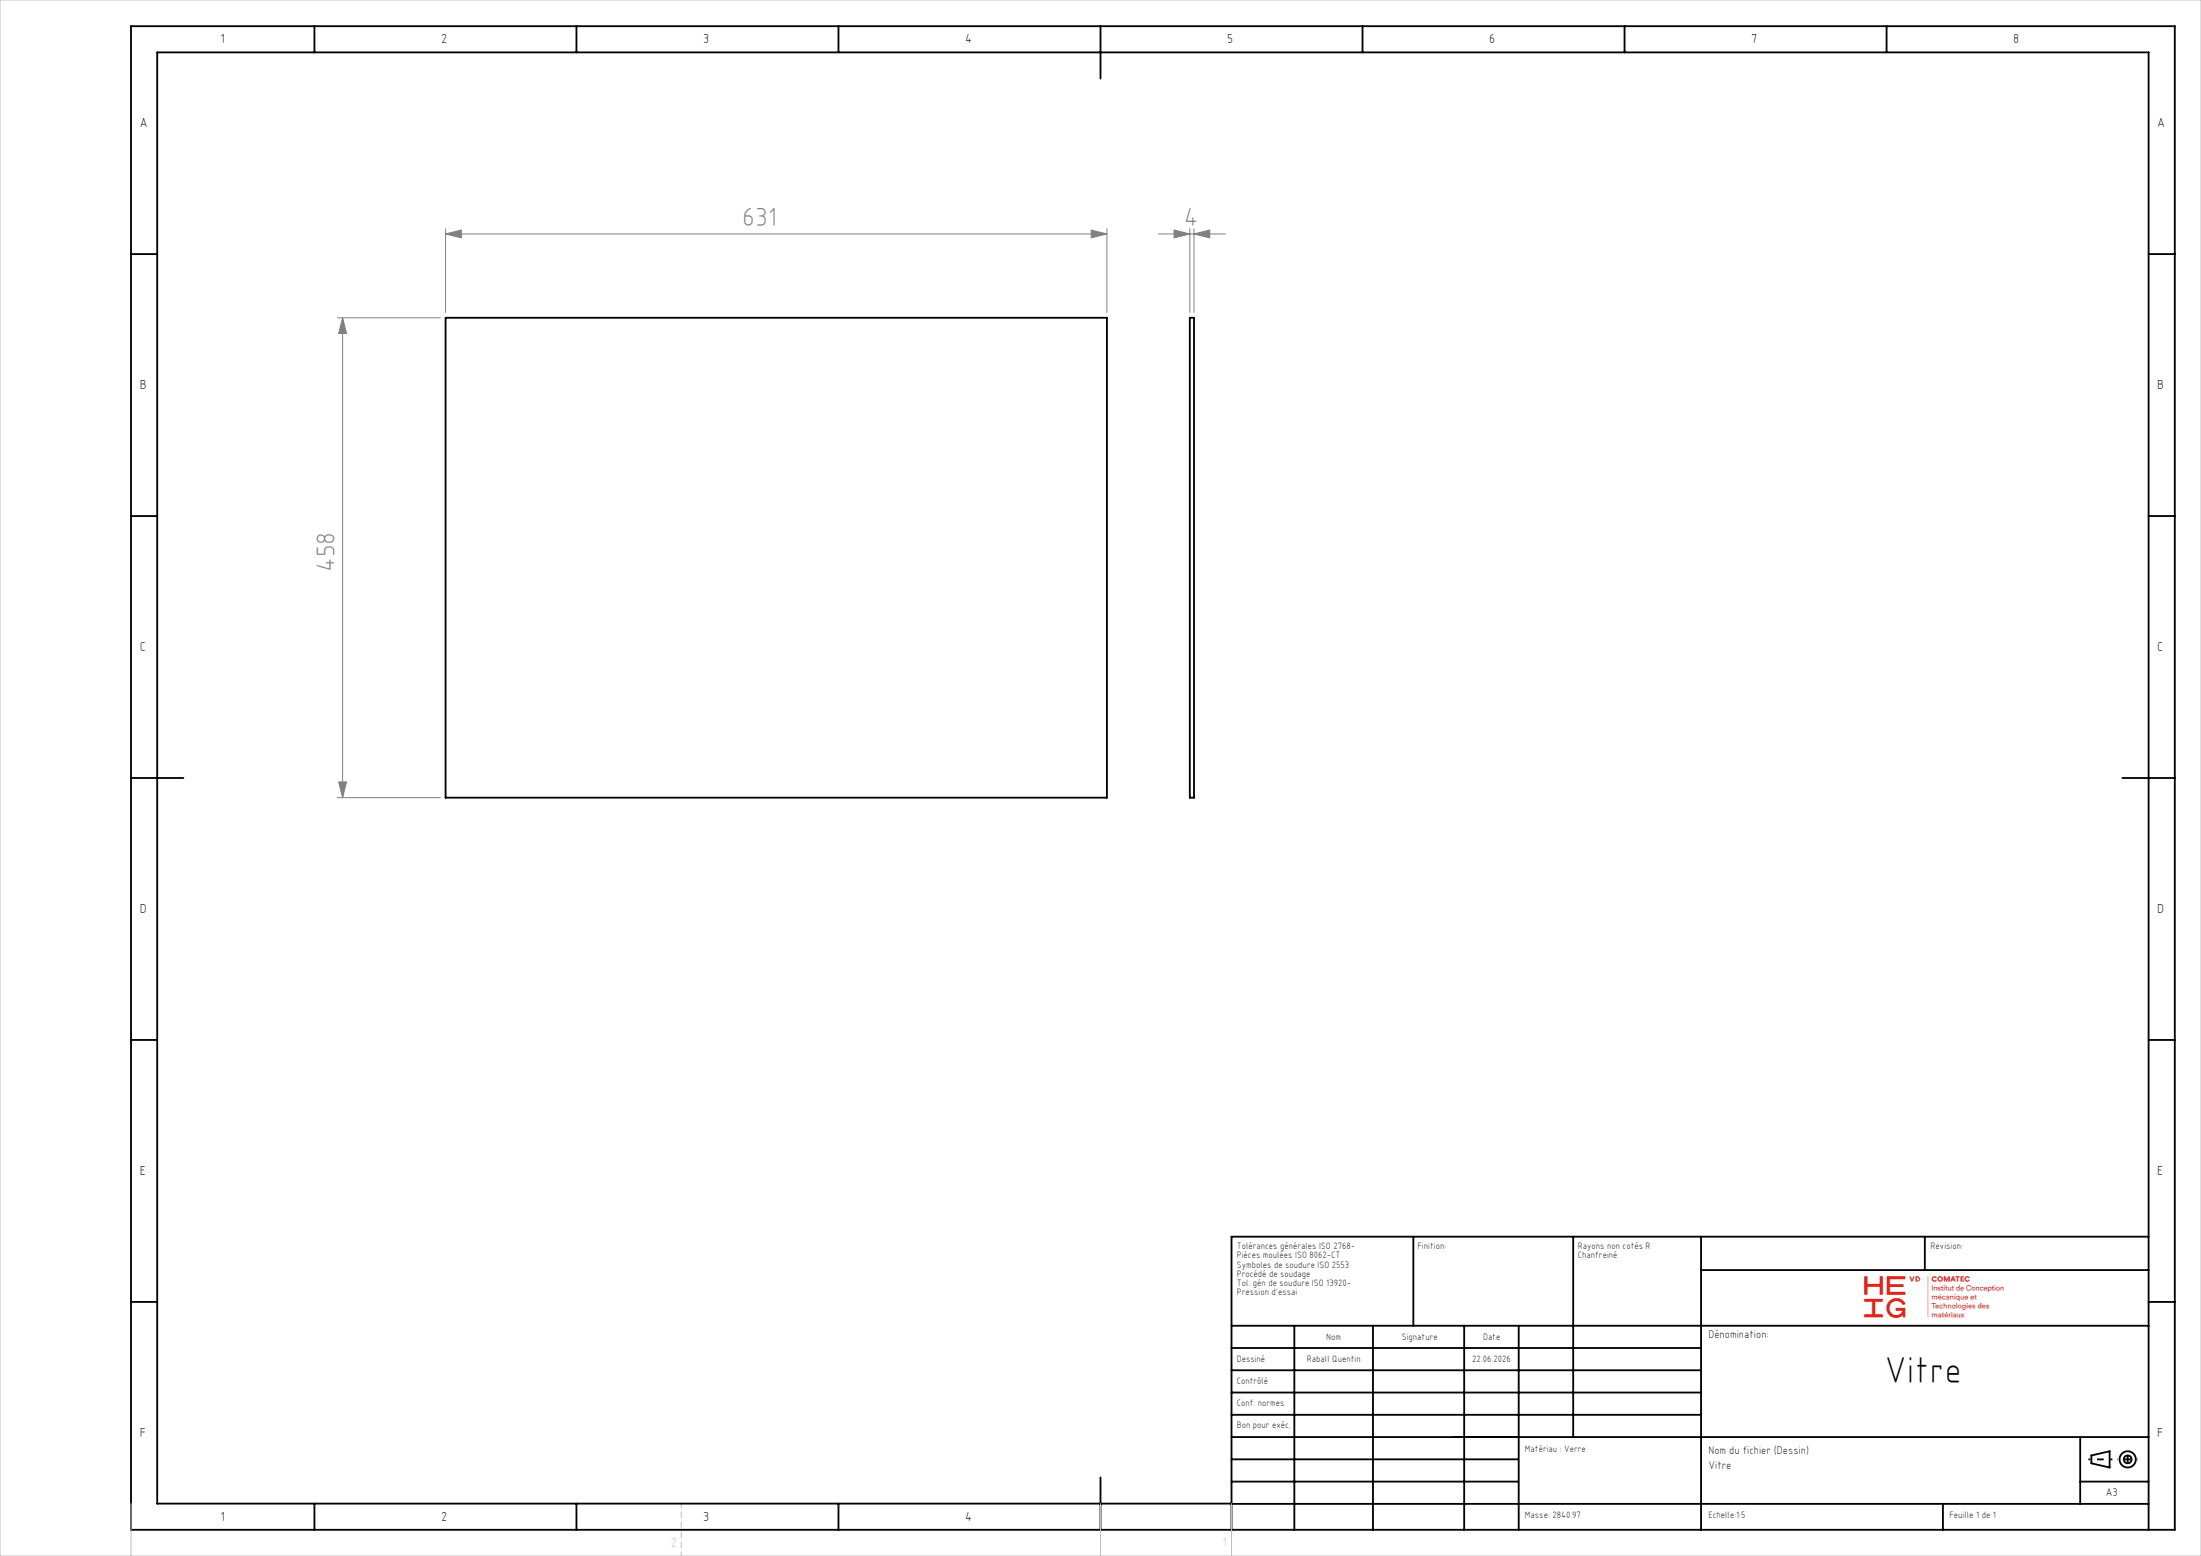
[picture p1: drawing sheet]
<svg xmlns="http://www.w3.org/2000/svg" width="420mm" height="297mm" viewBox="0 0 420 297" stroke-linecap="round" stroke-linejoin="round" font-family="sans-serif">
<g fill="none" stroke="#000" stroke-width=".35">
<path d="M25 5h390v287h-390zM60 5v5M110 5v5M160 5v5M210 5v10M260 5v5M310 5v5M360 5v5M25 48.5h5M410 48.5h5M85 60.7h126.2v91.6h-126.2zM227 60.7h.8v91.6h-.8z"/>
<path d="M25 98.5h5M410 98.5h5M25 148.5h10M405 148.5h10M25 198.5h5M410 198.5h5M269.7 236.1v17M300.2 236.1v38.2M324.6 236.1v55.9M367.3 236.1v6.3M410 236.1h-175v55.9M25 248.5h5"/>
<path d="M235 253.1h175M235 257.3h89.6M247 253.1v38.9M262 253.1v38.9M279.4 253.1v38.9M289.8 253.1v38.9M324.6 242.4h85.4M410 248.5h5M235 270.1h89.6M235 265.8h89.6M235 261.6h89.6M235 278.6h54.6"/>
<path d="M235 274.3h175M397 274.3v12.8M399.1 277.8l3.5-.8v3.1l-3.5-.8zM60 287v5M110 287v5M160 287v5M210 282v10M235 287.1h175M235 287h-205v-277h380v282M235 282.8h54.6M370.8 287.1v4.9M397 282.8h13"/>
<circle cx="406" cy="278.6" r=".75"/>
<circle cx="406" cy="278.6" r="1.55"/>
</g>
<g fill="none" stroke="#808080" stroke-width=".19">
<path d="M85 44.7l3-.8v1.5zM85 43.7v16M85 44.7h126.2M208.2 43.9l3 .8-3 .7zM211.2 43.7v16M221 44.7h12.8M224 43.9l3 .8-3 .7zM227 43.7v16M227.8 44.7l3-.8v1.5zM227.8 43.7v16M64.4 60.7h19.6M65.4 60.7l.7 3h-1.5z"/>
<path d="M65.4 60.7v91.6M64.4 152.3h19.6M64.6 149.3h1.5l-.7 3z"/>
</g>
<path d="M398.5 278.6h4.6" fill="none" stroke="#000" stroke-width=".35" stroke-dasharray="30.5 1.3 1.3 1.3" stroke-dashoffset="30.1" stroke-linecap="butt"/>
<path d="M406 276.6v3.8" fill="none" stroke="#000" stroke-width=".35" stroke-dasharray="30.5 1.3 1.3 1.3" stroke-dashoffset="30.5" stroke-linecap="butt"/>
<path d="M408 278.6h-4" fill="none" stroke="#000" stroke-width=".35" stroke-dasharray="30.5 1.3 1.3 1.3" stroke-dashoffset="30.4" stroke-linecap="butt"/>
<path d="M130 287v10" fill="none" stroke="#c0c0c0" stroke-width=".19" stroke-dasharray="1.3 .6" stroke-dashoffset=".4" stroke-linecap="butt"/>
<path d="M0 0h420v297h-420zM25 287v10M210 287v10M235 287v10" fill="none" stroke="#c0c0c0" stroke-width=".19"/>
<g fill="#808080">
<path d="M208.2 43.9l3 .8-3 .7zM85 44.7l3-.8v1.5zM227.8 44.7l3-.8v1.5zM224 43.9l3 .8-3 .7z"/>
<path d="M65.4 60.7l.7 3h-1.5zM64.6 149.3h1.5l-.7 3z"/>
</g>
<text font-size="7.1" x="359.6" y="264">Vitre</text>
<g font-size="5" fill="#808080">
<text x="141.6" y="43.2">631</text>
<text x="225.9" y="43.2">4</text>
<text x="63.9" y="109.2" transform="rotate(-90 63.9 109.2)">458</text>
</g>
<g font-size="2.5">
<text x="42.1" y="8.2">1</text>
<text x="84.2" y="8.2">2</text>
<text x="134.2" y="8.2">3</text>
<text x="184.2" y="8.2">4</text>
<text x="234.2" y="8.2">5</text>
<text x="284.2" y="8.2">6</text>
<text x="334.2" y="8.2">7</text>
<text x="384.2" y="8.2">8</text>
<text x="26.7" y="24.2">A</text>
<text x="411.7" y="24.2">A</text>
<text x="26.7" y="74.2">B</text>
<text x="411.7" y="74.2">B</text>
<text x="26.7" y="124.2">C</text>
<text x="411.7" y="124.2">C</text>
<text x="26.7" y="174.2">D</text>
<text x="411.7" y="174.2">D</text>
<text x="26.7" y="224.2">E</text>
<text x="411.7" y="224.2">E</text>
<text x="26.7" y="274.2">F</text>
<text x="411.7" y="274.2">F</text>
<text x="42.1" y="290.2">1</text>
<text x="84.2" y="290.2">2</text>
<text x="134.2" y="290.2">3</text>
<text x="184.2" y="290.2">4</text>
</g>
<text font-size="2.5" fill="#e1251b" x="355.8" y="251.5">⟫</text>
<text font-size="2.5" fill="#c0c0c0" x="128" y="295.3">2</text>
<g font-size="2.1">
<text x="326" y="255.5">Dénomination:</text>
<text x="326" y="277.5">Nom du fichier (Dessin)</text>
<text x="326" y="280.5">Vitre</text>
<text x="401.9" y="285.5">A3</text>
</g>
<g font-size="1.8">
<text x="236" y="238.4">Tolérances générales ISO 2768-</text>
<text x="270.5" y="238.4">Finition:</text>
<text x="301.1" y="238.4">Rayons non cotés R</text>
<text x="368.4" y="238.4">Revision:</text>
<text x="236" y="240.2">Pièces moulées ISO 8062-CT</text>
<text x="236" y="242">Symboles de soudure ISO 2553</text>
<text x="236" y="243.7">Procédé de soudage</text>
<text x="236" y="245.5">Tol. gén de soudure ISO 13920-</text>
<text x="301.1" y="240.2">Chanfreiné</text>
<text x="236" y="247.3">Pression d'essai</text>
<text x="253.1" y="255.7">Nom</text>
<text x="267.5" y="255.7">Signature</text>
<text x="283" y="255.7">Date</text>
<text x="236" y="260">Dessiné</text>
<text x="249.4" y="260">Raball Quentin</text>
<text x="280.9" y="260">22.06.2026</text>
<text x="236" y="264.1">Contrôlé</text>
<text x="236" y="268.3">Conf. normes</text>
<text x="236" y="272.5">Bon pour exéc.</text>
<text x="291" y="277.2">Matériau : Verre</text>
<text x="291" y="289.8">Masse: 2840.97</text>
<text x="326" y="289.8">Echelle:1:5</text>
<text x="372" y="289.8">Feuille 1 de 1</text>
</g>
</svg>
